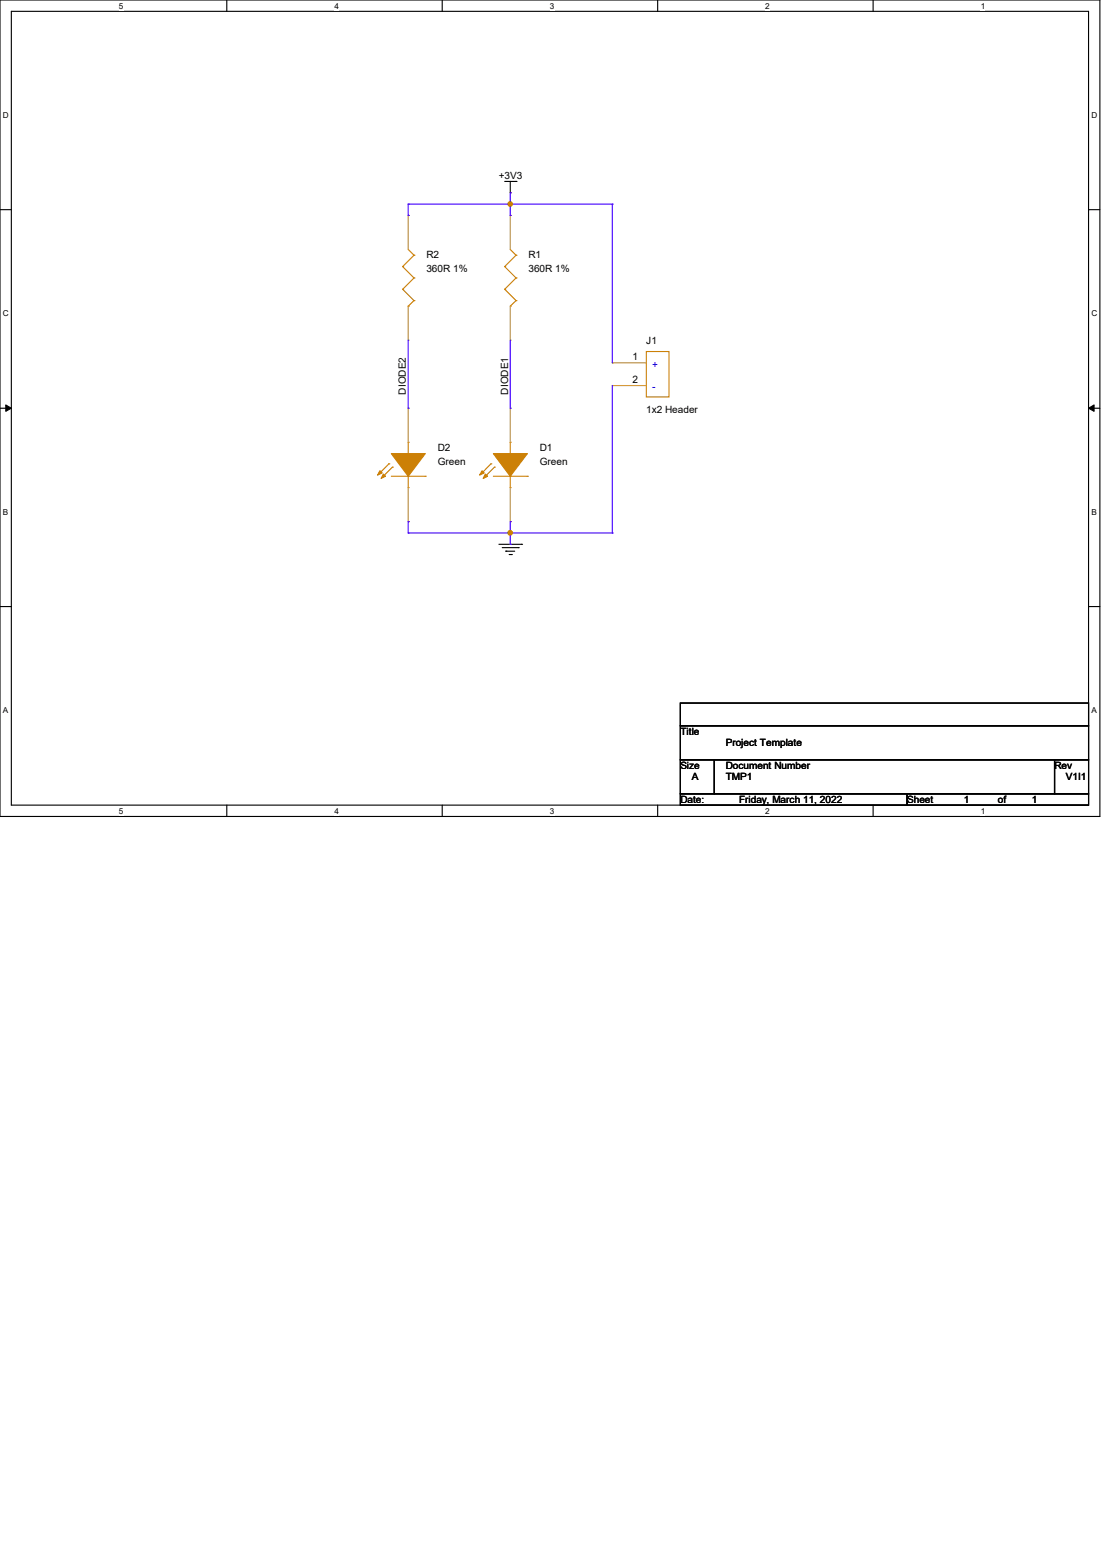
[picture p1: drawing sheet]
<svg xmlns="http://www.w3.org/2000/svg" width="210mm" height="297mm" viewBox="0 0 210 297" stroke-linecap="round" stroke-linejoin="round" font-family="sans-serif">
<path d="M0 0h209.4v155.4h-209.4zM2.2 2.2h205.1v151.1h-205.1z" fill="none" stroke="#000" stroke-width=".21"/>
<g fill="#fff">
<path d="M22.6 .3h.9v1.7h-.9z"/>
<path d="M22.6 153.5h.9v1.8h-.9z"/>
</g>
<path d="M43.2 0v2.2M43.2 153.3v2.1" fill="none" stroke="#000" stroke-width=".21"/>
<g fill="#fff">
<path d="M63.7 .3h.8v1.7h-.8z"/>
<path d="M63.7 153.5h.8v1.8h-.8z"/>
</g>
<path d="M84.2 0v2.2M84.2 153.3v2.1" fill="none" stroke="#000" stroke-width=".21"/>
<g fill="#fff">
<path d="M104.7 .3h.8v1.7h-.8z"/>
<path d="M104.7 153.5h.8v1.8h-.8z"/>
</g>
<path d="M125.2 0v2.2M125.2 153.3v2.1" fill="none" stroke="#000" stroke-width=".21"/>
<g fill="#fff">
<path d="M145.7 .3h.9v1.7h-.9z"/>
<path d="M145.7 153.5h.9v1.8h-.9z"/>
</g>
<path d="M166.2 0v2.2M166.2 153.3v2.1" fill="none" stroke="#000" stroke-width=".21"/>
<g fill="#fff">
<path d="M186.7 .3h.9v1.7h-.9z"/>
<path d="M186.7 153.5h.9v1.8h-.9z"/>
<path d="M.6 21h1.1v1.8h-1.1z"/>
<path d="M207.8 21h1.1v1.8h-1.1z"/>
<path d="M.6 58.8h1.1v1.7h-1.1z"/>
<path d="M207.8 58.8h1.1v1.7h-1.1z"/>
</g>
<path d="M0 39.9h2.2M207.3 39.9h2.1" fill="none" stroke="#000" stroke-width=".21"/>
<g fill="#fff">
<path d="M.6 96.6h1v1.7h-1z"/>
<path d="M207.8 96.6h1v1.7h-1z"/>
</g>
<path d="M0 77.7h2.2M207.3 77.7h2.1" fill="none" stroke="#000" stroke-width=".21"/>
<path d="M1.1 77.1l1.1 .6-1.1 .6zM207.3 77.7l1-.6v1.2z" fill="#000" stroke="#000" stroke-width=".19"/>
<g fill="#fff">
<path d="M.6 134.4h.9v1.7h-.9z"/>
<path d="M207.8 134.4h1v1.7h-1z"/>
</g>
<g fill="none" stroke="#000" stroke-width=".21">
<path d="M96.1 34.5h2.2M97.2 36.7h.1M97.2 34.5v2.2M98.3 34.5h.1M0 115.5h2.2M95 103.6h4.3M95.6 104.3h3.1M96.3 104.9h.1M96.3 104.9h1.7M96.9 105.6h.5M97.4 105.6h.1M98.7 104.3h.1"/>
<path d="M99.3 103.6h.1M207.3 115.5h2.1M129.5 133.9h77.8v4.3h-77.8zM129.5 138.2h77.8v6.5h-77.8zM129.5 144.7h6.5v6.4h-6.5zM129.5 151.1h43.2v2.2h-43.2zM136 144.7h64.8v6.4h-64.8zM172.7 151.1h34.6v2.2h-34.6zM200.8 144.7h6.5v6.4h-6.5z"/>
</g>
<g fill="none" stroke="#cc8006" stroke-width=".21">
<path d="M76.7 50.8h.1M76.7 55.1h.1M76.7 50.8l2.1 2.1M76.7 55.1l2.1 2.1M77.7 58.3h.1M77.7 47.5l1.1 1.1M78.8 48.6h.1M78.8 52.9h.1M78.8 57.2h.1M78.8 48.6l-2.1 2.2M78.8 52.9l-2.1 2.2M78.8 57.2l-1.1 1.1"/>
<path d="M96.1 50.8h.1M96.1 55.1h.1M96.1 50.8l2.2 2.1M96.1 55.1l2.2 2.1M97.2 58.3h.1M97.2 47.5l1.1 1.1M98.3 48.6h.1M98.3 52.9h.1M98.3 57.2h.1M98.3 48.6l-2.2 2.2M98.3 52.9l-2.2 2.2M98.3 57.2l-1.1 1.1"/>
<path d="M123.1 66.9h4.3v8.7h-4.3zM74 88.3h.1M74 88.3l-1.4 1.5M74.5 90.7h6.5M74.7 88.9h.1M74.7 88.9l-1.5 1.6M77.7 92.8h.1M77.7 84.2h.1M77.7 84.2v2.2M77.7 90.7v2.1M81 90.7h.1M93.5 88.3h.1"/>
<path d="M93.5 88.3l-1.5 1.5M93.9 90.7h6.5M94.1 88.9h.1M94.1 88.9l-1.5 1.6M97.2 92.8h.1M97.2 84.2h.1M97.2 84.2v2.2M97.2 90.7v2.1M100.4 90.7h.1"/>
</g>
<g fill="none" stroke="#a84" stroke-width=".21">
<path d="M77.7 41h.1M77.7 41v6.5M77.7 58.3v6.5M97.2 41h.1M97.2 41v6.5M97.2 58.3v6.5M77.7 64.8h.1M77.7 77.7h.1M77.7 77.7v6.5M97.2 64.8h.1M97.2 77.7h.1M97.2 77.7v6.5"/>
<path d="M116.6 69.1h.1M116.6 73.4h.1M116.6 69.1h6.5M116.6 73.4h6.5M77.7 99.3h.1M77.7 92.8v6.5M97.2 99.3h.1M97.2 92.8v6.5"/>
</g>
<g fill="#cc8006" stroke="#cc8006" stroke-width=".21">
<path d="M74.5 86.4h6.5l-3.3 4.3z"/>
<path d="M73 90.3l.4 .4-.8 .4z"/>
<path d="M72.3 89.6l.5 .4-.9 .5z"/>
<path d="M93.9 86.4h6.5l-3.2 4.3z"/>
<path d="M92.4 90.3l.4 .4-.8 .4z"/>
<path d="M91.8 89.6l.4 .4-.9 .5z"/>
</g>
<g fill="none" stroke="#4200ff" stroke-width=".21">
<path d="M77.7 38.9h.1M77.7 38.9h38.9M77.7 38.9v2.1M97.2 38.9h.1M97.2 36.7h.1M97.2 36.7v4.3M116.6 38.9h.1M116.6 38.9v30.2M77.7 41h.1M97.2 41h.1M77.7 77.7h.1M77.7 64.8v12.9"/>
<path d="M97.2 77.7h.1M97.2 64.8v12.9M116.6 73.4v28.1M77.7 99.3h.1M77.7 99.3v2.2M97.2 99.3h.1M97.2 99.3v4.3M77.7 101.5h.1M77.7 101.5h38.9M97.2 101.5h.1M97.2 103.6h.1M116.6 101.5h.1"/>
</g>
<g fill="#f00" stroke="#f00" stroke-width=".21">
<circle cx="97.1" cy="38.8" r=".4"/>
<circle cx="97.1" cy="101.5" r=".4"/>
</g>
<g font-size="1.9">
<text x="95" y="34.1">+3V3</text>
<text x="81.2" y="49.2">R2</text>
<text x="81.2" y="51.8">360R 1%</text>
<text x="100.6" y="49.2">R1</text>
<text x="100.6" y="51.8">360R 1%</text>
<text x="123.1" y="65.4">J1</text>
<text x="120.4" y="68.6">1</text>
<text x="77.3" y="75.1" transform="rotate(-90 77.3 75.1)">DIODE2</text>
<text x="96.7" y="75.1" transform="rotate(-90 96.7 75.1)">DIODE1</text>
<text x="120.4" y="72.9">2</text>
<text x="123.1" y="78.6">1x2 Header</text>
<text x="83.4" y="85.9">D2</text>
<text x="83.4" y="88.5">Green</text>
<text x="102.8" y="85.9">D1</text>
<text x="102.8" y="88.5">Green</text>
<text x="129.5" y="139.9">Title</text>
<text x="138.2" y="142">Project Template</text>
<text x="129.5" y="146.3">Size</text>
<text x="131.7" y="148.5">A</text>
<text x="138.2" y="146.3">Document Number</text>
<text x="138.2" y="148.5">TMP1</text>
<text x="200.8" y="146.3">Rev</text>
<text x="203" y="148.5">V1I1</text>
<text x="129.5" y="152.8">Date:</text>
<text x="140.8" y="152.8">Friday, March 11, 2022</text>
<text x="172.7" y="152.8">Sheet</text>
<text x="183.5" y="152.8">1</text>
<text x="190" y="152.8">of</text>
<text x="196.5" y="152.8">1</text>
</g>
<g font-size="1.9" fill="#00c">
<text x="124.2" y="70">+</text>
<text x="124.2" y="74.3">-</text>
</g>
<g font-size="1.6">
<text x="22.6" y="1.7">5</text>
<text x="63.7" y="1.7">4</text>
<text x="104.7" y="1.7">3</text>
<text x="145.7" y="1.7">2</text>
<text x="186.7" y="1.7">1</text>
<text x=".6" y="22.4">D</text>
<text x="207.8" y="22.4">D</text>
<text x=".6" y="60.2">C</text>
<text x="207.8" y="60.2">C</text>
<text x=".6" y="98">B</text>
<text x="207.8" y="98">B</text>
<text x=".6" y="135.8">A</text>
<text x="207.8" y="135.8">A</text>
<text x="22.6" y="154.9">5</text>
<text x="63.7" y="154.9">4</text>
<text x="104.7" y="154.9">3</text>
<text x="145.7" y="154.9">2</text>
<text x="186.7" y="154.9">1</text>
</g>
</svg>
